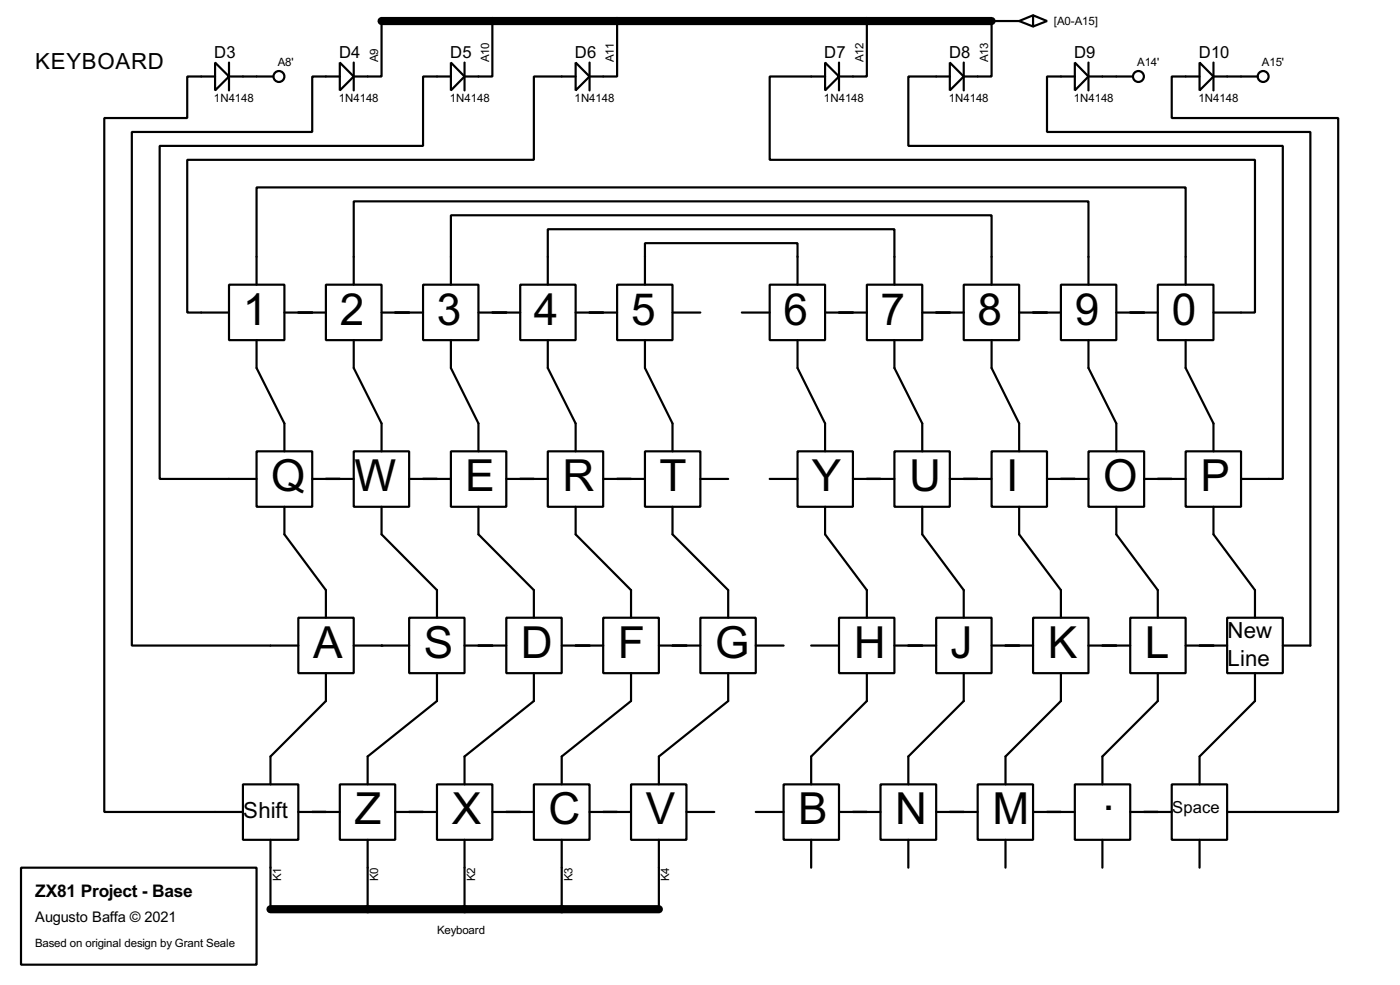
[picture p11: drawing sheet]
<svg xmlns="http://www.w3.org/2000/svg" width="256mm" height="180mm" viewBox="0 0 256 180" stroke-linecap="round" stroke-linejoin="round" font-family="sans-serif">
<path d="M69.9 3.9h111.8M49.6 166.4h71.1" fill="none" stroke="#000" stroke-width="1.5"/>
<g fill="none" stroke="#000" stroke-width=".4">
<path d="M39.4 11.5l2.6 2.5-2.6 2.6zM39.4 14h-5.1v7.6h-15.2v127h25.4M42 14h8.1M42 11.5v5.1M62.3 11.5l2.5 2.5-2.5 2.6zM62.3 14h-5.1v10.2h-33v94h30.5M64.8 11.5v5.1M69.9 3.9v10.1h-5.1M82.6 11.5l2.5 2.5-2.5 2.6zM82.6 14h-5.1v12.7h-48.2v61h17.7M85.1 11.5v5.1M90.2 3.9v10.1h-5.1"/>
<path d="M105.5 11.5l2.5 2.5-2.5 2.6zM105.5 14h-7.7v15.3h-63.5v27.9h7.7M108 11.5v5.1M113.1 3.9v10.1h-5.1M151.2 11.5l2.5 2.5-2.5 2.6zM151.2 14h-10.2v15.3h88.9v27.9h-7.6M153.7 11.5v5.1M158.8 3.9v10.1h-5.1M174 11.5l2.6 2.5-2.6 2.6zM174 14h-7.6v12.7h68.6v61h-7.6M176.6 11.5v5.1M186.7 3.9h-5v10.1h-5.1"/>
<path d="M186.7 3.9l2.6 1M189.3 2.8l2.5 1.1-2.5 1zM189.3 2.8l-2.6 1.1M196.9 11.5l2.5 2.5-2.5 2.6zM196.9 14h-5.1v10.2h48.3v94h-5.1M199.4 14h8.2M199.4 11.5v5.1M219.8 11.5l2.5 2.5-2.5 2.6zM219.8 14h-5.1v7.6h30.5v127h-20.4M222.3 14h8.1M222.3 11.5v5.1M42 52.1h10.1v10.2h-10.1z"/>
<path d="M47 52.1v-17.8h170.2v17.8M52.1 57.2h7.6M59.7 52.1h10.2v10.2h-10.2zM64.8 52.1v-15.2h134.6v15.2M69.9 57.2h7.6M77.5 52.1h10.2v10.2h-10.2zM82.6 52.1v-12.7h99.1v12.7M87.7 57.2h7.6M95.3 52.1h10.2v10.2h-10.2zM100.4 52.1v-10.1h63.5v10.1M105.5 57.2h7.6M113.1 52.1h10.1v10.2h-10.1z"/>
<path d="M118.2 52.1v-7.6h27.9v7.6M123.2 57.2h5.1M135.9 57.2h5.1M141 52.1h10.2v10.2h-10.2zM151.2 57.2h7.6M158.8 52.1h10.2v10.2h-10.2zM169 57.2h7.6M176.6 52.1h10.1v10.2h-10.1zM186.7 57.2h7.7M194.4 52.1h10.1v10.2h-10.1zM204.5 57.2h7.6M212.1 52.1h10.2v10.2h-10.2z"/>
<path d="M47 62.3v5.1l5.1 10.1v5.1M64.8 62.3v5.1l5.1 10.1v5.1M82.6 62.3v5.1l5.1 10.1v5.1M100.4 62.3v5.1l5.1 10.1v5.1M118.2 62.3v5.1l5 10.1v5.1M146.1 62.3v5.1l5.1 10.1v5.1M163.9 62.3v5.1l5.1 10.1v5.1M181.7 62.3v5.1l5 10.1v5.1M199.4 62.3v5.1l5.1 10.1v5.1M217.2 62.3v5.1l5.1 10.1v5.1M47 82.6h10.2v10.2h-10.2zM52.1 92.8v5l7.6 10.2v5.1"/>
<path d="M57.2 87.7h7.6M64.8 82.6h10.2v10.2h-10.2zM69.9 92.8v5l10.2 10.2v5.1M75 87.7h7.6M82.6 82.6h10.2v10.2h-10.2zM87.7 92.8v5l10.1 10.2v5.1M92.8 87.7h7.6M100.4 82.6h10.1v10.2h-10.1zM105.5 92.8v5l10.1 10.2v5.1M110.5 87.7h7.7M118.2 82.6h10.1v10.2h-10.1zM123.2 92.8v5l10.2 10.2v5.1"/>
<path d="M128.3 87.7h5.1M141 87.7h5.1M146.1 82.6h10.2v10.2h-10.2zM151.2 92.8v5l7.6 10.2v5.1M156.3 87.7h7.6M163.9 82.6h10.1v10.2h-10.1zM169 92.8v5l7.6 10.2v5.1M174 87.7h7.7M181.7 82.6h10.1v10.2h-10.1zM186.7 92.8v5l7.7 10.2v5.1M191.8 87.7h7.6M199.4 82.6h10.2v10.2h-10.2z"/>
<path d="M204.5 92.8v5l7.6 10.2v5.1M209.6 87.7h7.6M217.2 82.6h10.2v10.2h-10.2zM222.3 92.8v5l7.6 10.2v5.1M54.7 113.1h10.1v10.1h-10.1zM64.8 118.2h10.2M75 113.1h10.1v10.1h-10.1zM85.1 118.2h7.7M92.8 113.1h10.1v10.1h-10.1zM102.9 118.2h7.6M110.5 113.1h10.2v10.1h-10.2zM120.7 118.2h7.6"/>
<path d="M128.3 113.1h10.2v10.1h-10.2zM138.5 118.2h5.1M148.6 118.2h5.1M153.7 113.1h10.2v10.1h-10.2zM163.9 118.2h7.6M171.5 113.1h10.2v10.1h-10.2zM181.7 118.2h7.6M189.3 113.1h10.1v10.1h-10.1zM199.4 118.2h7.7M207.1 113.1h10.1v10.1h-10.1zM217.2 118.2h7.6M224.8 113.1h10.2v10.1h-10.2z"/>
<path d="M59.7 123.2v5.1l-10.1 10.2v5.1M80.1 123.2v5.1l-12.7 10.2v5.1M97.8 123.2v5.1l-12.7 10.2v5.1M115.6 123.2v5.1l-12.7 10.2v5.1M133.4 123.2v5.1l-12.7 10.2v5.1M158.8 123.2v5.1l-10.2 10.2v5.1M176.6 123.2v5.1l-10.2 10.2v5.1M194.4 123.2v5.1l-10.2 10.2v5.1M212.1 123.2v5.1l-10.1 10.2v5.1M229.9 123.2v5.1l-10.1 10.2v5.1M3.9 158.8h43.1v17.8h-43.1zM44.5 143.6h10.2v10.1h-10.2z"/>
<path d="M49.6 153.7v12.7M54.7 148.6h7.6M62.3 143.6h10.1v10.1h-10.1zM67.4 153.7v12.7M72.4 148.6h7.7M80.1 143.6h10.1v10.1h-10.1zM85.1 153.7v12.7M90.2 148.6h7.6M97.8 143.6h10.2v10.1h-10.2zM102.9 153.7v12.7M108 148.6h7.6M115.6 143.6h10.2v10.1h-10.2z"/>
<path d="M120.7 153.7v12.7M125.8 148.6h5.1M138.5 148.6h5.1M143.6 143.6h10.1v10.1h-10.1zM148.6 153.7v5.1M153.7 148.6h7.6M161.3 143.6h10.2v10.1h-10.2zM166.4 153.7v5.1M171.5 148.6h7.6M179.1 143.6h10.2v10.1h-10.2zM184.2 153.7v5.1M189.3 148.6h7.6"/>
<path d="M196.9 143.6h10.2v10.1h-10.2zM202 153.7v5.1M207.1 148.6h7.6M214.7 143.6h10.1v10.1h-10.1zM219.8 153.7v5.1"/>
<circle cx="51.1" cy="14" r="1"/>
<circle cx="208.5" cy="14" r="1"/>
<circle cx="231.4" cy="14" r="1"/>
</g>
<circle cx="69.9" cy="118.2" r=".2" fill="#000"/>
<g font-size="9.1">
<text x="44.5" y="59.4">1</text>
<text x="62.3" y="59.4">2</text>
<text x="80.1" y="59.4">3</text>
<text x="97.8" y="59.4">4</text>
<text x="115.6" y="59.4">5</text>
<text x="143.6" y="59.4">6</text>
<text x="161.3" y="59.4">7</text>
<text x="179.1" y="59.4">8</text>
<text x="196.9" y="59.4">9</text>
<text x="214.7" y="59.4">0</text>
<text x="49.7" y="89.9">Q</text>
<text x="64.9" y="89.9">W</text>
<text x="85.2" y="89.9">E</text>
<text x="103" y="89.9">R</text>
<text x="120.8" y="89.9">T</text>
<text x="148.7" y="89.9">Y</text>
<text x="166.5" y="89.9">U</text>
<text x="184.3" y="89.9">I</text>
<text x="202.1" y="89.9">O</text>
<text x="219.9" y="89.9">P</text>
<text x="57.3" y="120.4">A</text>
<text x="77.6" y="120.4">S</text>
<text x="95.4" y="120.4">D</text>
<text x="113.2" y="120.4">F</text>
<text x="131" y="120.4">G</text>
<text x="156.4" y="120.4">H</text>
<text x="174.1" y="120.4">J</text>
<text x="191.9" y="120.4">K</text>
<text x="209.7" y="120.4">L</text>
<text x="202" y="148.3">.</text>
<text x="64.9" y="150.9">Z</text>
<text x="82.7" y="150.9">X</text>
<text x="100.5" y="150.9">C</text>
<text x="118.3" y="150.9">V</text>
<text x="146.2" y="150.9">B</text>
<text x="164" y="150.9">N</text>
<text x="181.8" y="150.9">M</text>
</g>
<g font-size="4.6">
<text x="6.5" y="12.5">KEYBOARD</text>
<text x="224.9" y="116.7">New</text>
<text x="224.9" y="121.8">Line</text>
<text x="44.6" y="149.8">Shift</text>
</g>
<text font-size="3.6" x="6.5" y="164.2">ZX81 Project - Base</text>
<g font-size="3.4">
<text x="39.3" y="10.6">D3</text>
<text x="62.1" y="10.6">D4</text>
<text x="82.5" y="10.6">D5</text>
<text x="105.3" y="10.6">D6</text>
<text x="151" y="10.6">D7</text>
<text x="173.9" y="10.6">D8</text>
<text x="196.8" y="10.6">D9</text>
<text x="219.6" y="10.6">D10</text>
<text x="214.7" y="148.9">Space</text>
</g>
<text font-size="3" x="6.4" y="168.8">Augusto Baffa © 2021</text>
<g font-size="2.4">
<text x="193.1" y="4.6">[A0-A15]</text>
<text x="69.3" y="11.4" transform="rotate(-90 69.3 11.4)">A9</text>
<text x="89.6" y="11.4" transform="rotate(-90 89.6 11.4)">A10</text>
<text x="112.5" y="11.4" transform="rotate(-90 112.5 11.4)">A11</text>
<text x="158.2" y="11.4" transform="rotate(-90 158.2 11.4)">A12</text>
<text x="181.1" y="11.4" transform="rotate(-90 181.1 11.4)">A13</text>
<text x="50.9" y="12.2">A8'</text>
<text x="208.3" y="12.2">A14'</text>
<text x="231.2" y="12.2">A15'</text>
<text x="39.2" y="18.7">1N4148</text>
<text x="62.1" y="18.7">1N4148</text>
<text x="82.4" y="18.7">1N4148</text>
<text x="105.3" y="18.7">1N4148</text>
<text x="151" y="18.7">1N4148</text>
<text x="173.8" y="18.7">1N4148</text>
<text x="196.7" y="18.7">1N4148</text>
<text x="219.6" y="18.7">1N4148</text>
<text x="51.5" y="161.3" transform="rotate(-90 51.5 161.3)">K1</text>
<text x="69.3" y="161.3" transform="rotate(-90 69.3 161.3)">K0</text>
<text x="87" y="161.3" transform="rotate(-90 87 161.3)">K2</text>
<text x="104.8" y="161.3" transform="rotate(-90 104.8 161.3)">K3</text>
<text x="122.6" y="161.3" transform="rotate(-90 122.6 161.3)">K4</text>
<text x="6.4" y="173.4">Based on original design by Grant Seale</text>
<text x="80.1" y="170.9">Keyboard</text>
</g>
</svg>
